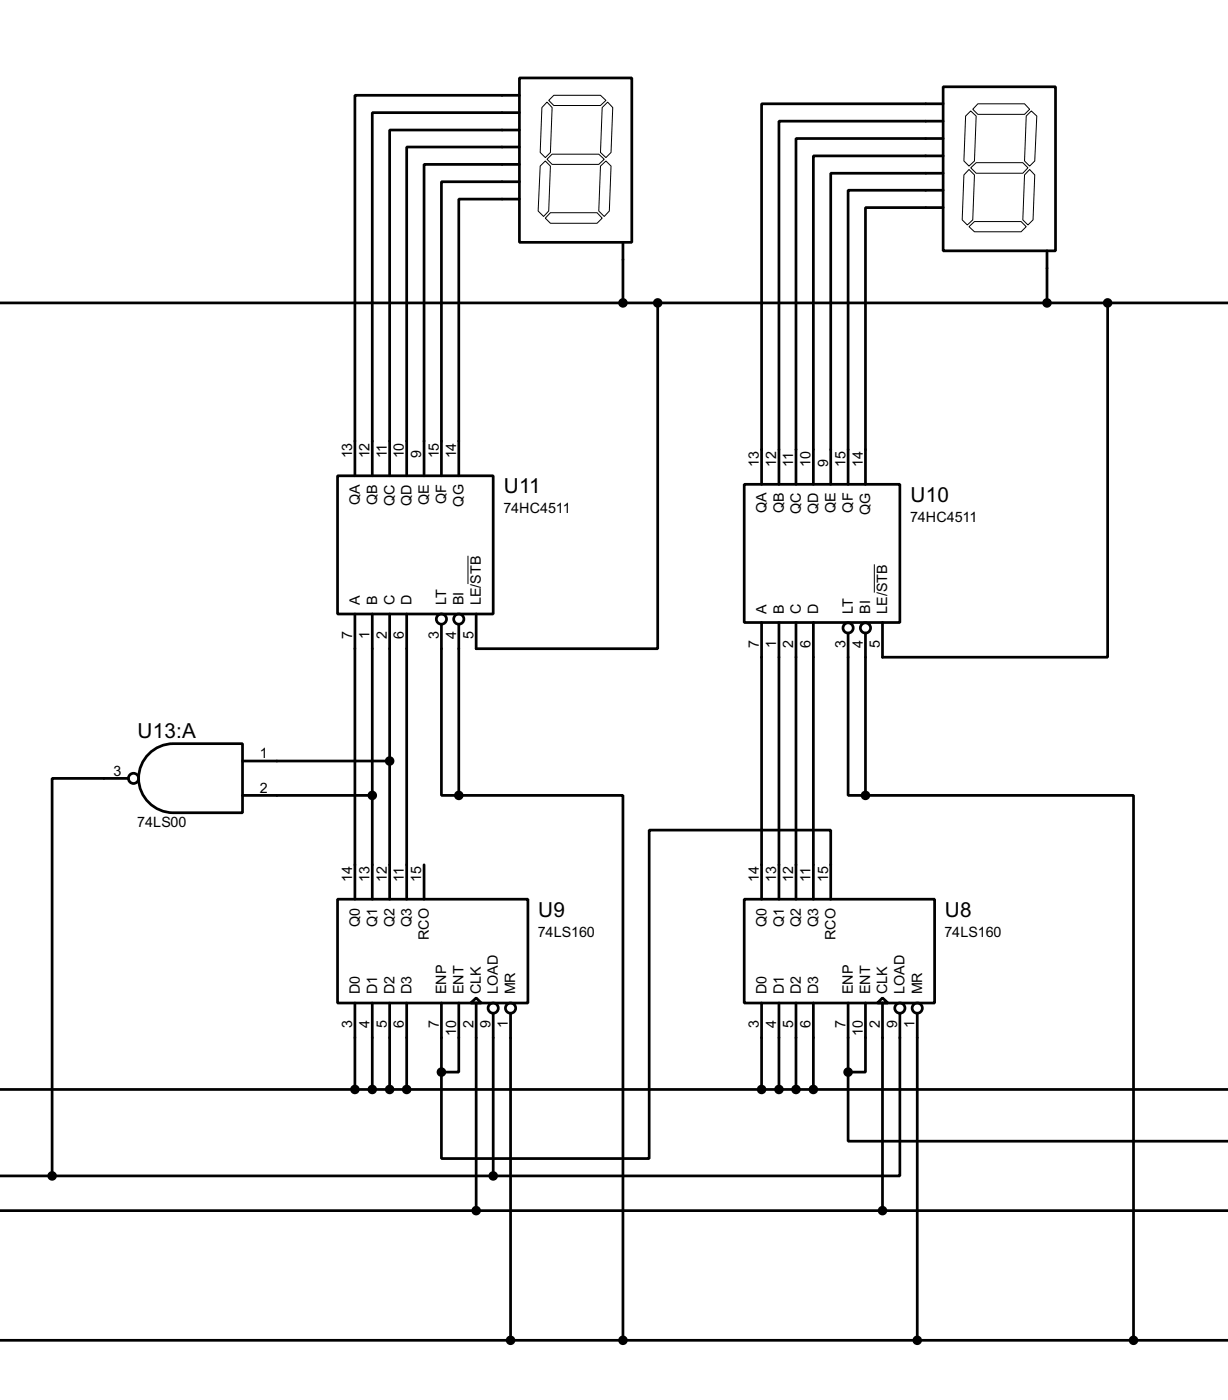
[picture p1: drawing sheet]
<svg xmlns="http://www.w3.org/2000/svg" width="180mm" height="206mm" viewBox="0 0 180 206" stroke-linecap="round" stroke-linejoin="round" font-family="sans-serif">
<g fill="none" stroke="#000" stroke-width=".4">
<path d="M76.3 11.5h16.5v24.1h-16.5zM76.3 14h-24.2v55.9M76.3 16.6h-21.6v53.3M76.3 19.1h-19.1v50.8M138.5 12.8h16.5v24.1h-16.5zM138.5 15.3h-26.7v55.9M138.5 17.8h-24.1v53.4M76.3 21.6h-16.6v48.3M76.3 24.2h-14v45.7M76.3 26.7h-11.5v43.2M76.3 29.3h-8.9v40.6M91.5 35.6v8.9"/>
<path d="M138.5 20.4h-21.6v50.8M138.5 22.9h-19.1v48.3M138.5 25.5h-16.5v45.7M138.5 28h-14v43.2M138.5 30.5h-11.4v40.7M153.7 36.9v7.6M0 44.5h180.3M96.6 44.5v50.8h-26.7v-5.1M162.6 44.5v52.1h-33v-5.1M49.6 69.9h22.8v20.3h-22.8zM109.3 71.2h22.8v20.3h-22.8zM52.1 90.2v41.9"/>
<path d="M54.7 90.2v41.9M57.2 90.2v41.9M59.7 90.2v41.9M64.8 91.7v25.2h2.6M67.4 91.7v25.2M111.8 91.5v40.6M114.4 91.5v40.6M116.9 91.5v40.6M119.4 91.5v40.6M124.5 93v23.9h2.6M127.1 93v23.9M18.9 114.4h-11.2v58.4"/>
<path d="M21.6 111.1a5.1 5.1 0 0 1 3.9-1.8h10.1v10.1h-10.1a5.1 5.1 0 0 1-4.7-2.9 5.1 5.1 0 0 1 .8-5.4zM35.6 116.9h19.1M35.6 111.8h21.6M67.4 116.9h24.1v80M127.1 116.9h39.3v80M49.6 132.1h27.9v15.3h-27.9zM62.3 127.1v5M109.3 132.1h27.9v15.3h-27.9zM122 132.1v-10.1h-26.7v48.2h-30.5v-12.7M52.1 147.4v12.7M54.7 147.4v12.7M57.2 147.4v12.7"/>
<path d="M59.7 147.4v12.7M64.8 147.4v10.1M67.4 147.4v10.1h-2.6M69.1 147.4l.8-.8 .8 .8zM69.9 147.4v30.5M72.4 148.9v23.9M75 148.9v48M111.8 147.4v12.7M114.4 147.4v12.7M116.9 147.4v12.7M119.4 147.4v12.7M124.5 157.5v10.2h55.8"/>
<path d="M124.5 147.4v10.1M127.1 147.4v10.1h-2.6M128.8 147.4l.8-.8 .8 .8zM129.6 147.4v30.5M132.1 148.9v23.9h-59.7M134.7 148.9v48M0 172.8h72.4M0 160.1h180.3M0 177.9h180.3M-.1 196.9h180.4"/>
<circle cx="64.8" cy="91" r=".75"/>
<circle cx="67.3" cy="91" r=".75"/>
<circle cx="124.5" cy="92.3" r=".75"/>
<circle cx="127" cy="92.3" r=".75"/>
<circle cx="19.6" cy="114.4" r=".75"/>
<circle cx="72.4" cy="148.1" r=".75"/>
<circle cx="74.9" cy="148.1" r=".75"/>
<circle cx="132.1" cy="148.1" r=".75"/>
<circle cx="134.6" cy="148.1" r=".75"/>
</g>
<g fill="none" stroke="#000" stroke-width=".15">
<path d="M80.3 15l.8 .8-.3 6.6-.7 .8-.8-.8 .3-6.6zM80.6 14.8l.7-.8h6.9l.8 .8-.8 .7h-6.9zM88.4 15.8l.8-.8 .8 .8-.3 6.6-.7 .8-.8-.8zM142.5 16.3l.8 .8-.2 6.6-.8 .7-.8-.7 .3-6.6zM143.6 15.3h6.8l.8 .8-.8 .7h-6.8l-.8-.7zM150.7 17.1l.7-.8 .8 .8-.3 6.6-.7 .7-.8-.7zM79.3 24.4l.8-.7 .7 .7-.2 6.6-.8 .8-.8-.8zM80.3 23.4l.8-.7h6.8l.8 .7-.8 .8h-6.8zM80.8 31.3h6.9l.7 .8-.7 .7h-6.9l-.7-.7zM88.2 24.4l.8-.7 .7 .7-.2 6.6-.8 .8-.8-.8zM142.3 33.3l.8-.7h6.8l.8 .7-.8 .8h-6.8zM142.3 24.9l.8 .8-.3 6.6-.8 .8-.7-.8 .2-6.6z"/>
<path d="M142.5 24.7l.8-.8h6.9l.7 .8-.7 .8h-6.9zM151.2 24.9l.7 .8-.2 6.6-.8 .8-.7-.8 .2-6.6zM68.7 81.7v4.1M128.4 82.9v4.1"/>
</g>
<g fill="#000" stroke="#000" stroke-width=".4">
<circle cx="91.4" cy="44.5" r=".5"/>
<circle cx="96.5" cy="44.5" r=".5"/>
<circle cx="153.7" cy="44.5" r=".5"/>
<circle cx="162.6" cy="44.5" r=".5"/>
<circle cx="54.6" cy="116.9" r=".5"/>
<circle cx="57.2" cy="111.8" r=".5"/>
<circle cx="67.3" cy="116.9" r=".5"/>
<circle cx="127" cy="116.9" r=".5"/>
<circle cx="64.8" cy="157.5" r=".5"/>
<circle cx="124.5" cy="157.5" r=".5"/>
<circle cx="7.6" cy="172.8" r=".5"/>
<circle cx="52.1" cy="160.1" r=".5"/>
<circle cx="54.6" cy="160.1" r=".5"/>
<circle cx="57.2" cy="160.1" r=".5"/>
<circle cx="59.7" cy="160.1" r=".5"/>
<circle cx="69.9" cy="177.9" r=".5"/>
<circle cx="72.4" cy="172.8" r=".5"/>
<circle cx="111.8" cy="160.1" r=".5"/>
<circle cx="114.3" cy="160.1" r=".5"/>
<circle cx="116.8" cy="160.1" r=".5"/>
<circle cx="119.4" cy="160.1" r=".5"/>
<circle cx="129.5" cy="177.9" r=".5"/>
<circle cx="74.9" cy="196.9" r=".5"/>
<circle cx="91.4" cy="196.9" r=".5"/>
<circle cx="134.6" cy="196.9" r=".5"/>
<circle cx="166.4" cy="196.9" r=".5"/>
</g>
<g font-size="3.4">
<text x="74" y="72.5">U11</text>
<text x="133.7" y="73.7">U10</text>
<text x="20.2" y="108.5">U13:A</text>
<text x="79" y="134.7">U9</text>
<text x="138.7" y="134.7">U8</text>
</g>
<g font-size="2.4">
<text x="51.7" y="67.4" transform="rotate(-90 51.7 67.4)">13</text>
<text x="54.2" y="67.4" transform="rotate(-90 54.2 67.4)">12</text>
<text x="56.8" y="67.4" transform="rotate(-90 56.8 67.4)">11</text>
<text x="59.3" y="67.4" transform="rotate(-90 59.3 67.4)">10</text>
<text x="61.9" y="67.4" transform="rotate(-90 61.9 67.4)">9</text>
<text x="64.4" y="67.4" transform="rotate(-90 64.4 67.4)">15</text>
<text x="66.9" y="67.4" transform="rotate(-90 66.9 67.4)">14</text>
<text x="111.4" y="68.6" transform="rotate(-90 111.4 68.6)">13</text>
<text x="113.9" y="68.6" transform="rotate(-90 113.9 68.6)">12</text>
<text x="116.4" y="68.6" transform="rotate(-90 116.4 68.6)">11</text>
<text x="119" y="68.6" transform="rotate(-90 119 68.6)">10</text>
<text x="121.6" y="68.6" transform="rotate(-90 121.6 68.6)">9</text>
<text x="124.1" y="68.6" transform="rotate(-90 124.1 68.6)">15</text>
<text x="126.6" y="68.6" transform="rotate(-90 126.6 68.6)">14</text>
<text x="52.8" y="74.2" transform="rotate(-90 52.8 74.2)">QA</text>
<text x="55.4" y="74.2" transform="rotate(-90 55.4 74.2)">QB</text>
<text x="57.9" y="74.3" transform="rotate(-90 57.9 74.3)">QC</text>
<text x="60.4" y="74.3" transform="rotate(-90 60.4 74.3)">QD</text>
<text x="63" y="74.2" transform="rotate(-90 63 74.2)">QE</text>
<text x="65.5" y="74.1" transform="rotate(-90 65.5 74.1)">QF</text>
<text x="68.1" y="74.4" transform="rotate(-90 68.1 74.4)">QG</text>
<text x="73.9" y="75.4">74HC4511</text>
<text x="112.5" y="75.4" transform="rotate(-90 112.5 75.4)">QA</text>
<text x="115.1" y="75.4" transform="rotate(-90 115.1 75.4)">QB</text>
<text x="117.6" y="75.6" transform="rotate(-90 117.6 75.6)">QC</text>
<text x="120.1" y="75.6" transform="rotate(-90 120.1 75.6)">QD</text>
<text x="122.7" y="75.4" transform="rotate(-90 122.7 75.4)">QE</text>
<text x="125.2" y="75.3" transform="rotate(-90 125.2 75.3)">QF</text>
<text x="127.8" y="75.7" transform="rotate(-90 127.8 75.7)">QG</text>
<text x="133.6" y="76.7">74HC4511</text>
<text x="52.8" y="88.9" transform="rotate(-90 52.8 88.9)">A</text>
<text x="55.4" y="88.9" transform="rotate(-90 55.4 88.9)">B</text>
<text x="57.9" y="88.9" transform="rotate(-90 57.9 88.9)">C</text>
<text x="60.4" y="88.9" transform="rotate(-90 60.4 88.9)">D</text>
<text x="65.5" y="88.9" transform="rotate(-90 65.5 88.9)">LT</text>
<text x="68.1" y="88.9" transform="rotate(-90 68.1 88.9)">BI</text>
<text x="70.6" y="88.9" transform="rotate(-90 70.6 88.9)">LE/STB</text>
<text x="51.7" y="93.9" transform="rotate(-90 51.7 93.9)">7</text>
<text x="54.3" y="93.9" transform="rotate(-90 54.3 93.9)">1</text>
<text x="56.8" y="93.9" transform="rotate(-90 56.8 93.9)">2</text>
<text x="59.3" y="93.9" transform="rotate(-90 59.3 93.9)">6</text>
<text x="64.4" y="93.9" transform="rotate(-90 64.4 93.9)">3</text>
<text x="67" y="93.9" transform="rotate(-90 67 93.9)">4</text>
<text x="69.5" y="93.9" transform="rotate(-90 69.5 93.9)">5</text>
<text x="111.4" y="95.2" transform="rotate(-90 111.4 95.2)">7</text>
<text x="112.5" y="90.2" transform="rotate(-90 112.5 90.2)">A</text>
<text x="114" y="95.1" transform="rotate(-90 114 95.1)">1</text>
<text x="115.1" y="90.2" transform="rotate(-90 115.1 90.2)">B</text>
<text x="116.5" y="95.1" transform="rotate(-90 116.5 95.1)">2</text>
<text x="117.6" y="90.2" transform="rotate(-90 117.6 90.2)">C</text>
<text x="119" y="95.2" transform="rotate(-90 119 95.2)">6</text>
<text x="120.1" y="90.2" transform="rotate(-90 120.1 90.2)">D</text>
<text x="124.1" y="95.2" transform="rotate(-90 124.1 95.2)">3</text>
<text x="125.2" y="90.2" transform="rotate(-90 125.2 90.2)">LT</text>
<text x="126.7" y="95.1" transform="rotate(-90 126.7 95.1)">4</text>
<text x="127.8" y="90.2" transform="rotate(-90 127.8 90.2)">BI</text>
<text x="129.2" y="95.1" transform="rotate(-90 129.2 95.1)">5</text>
<text x="130.3" y="90.2" transform="rotate(-90 130.3 90.2)">LE/STB</text>
<text x="16.7" y="114">3</text>
<text x="38.2" y="111.4">1</text>
<text x="38.2" y="116.5">2</text>
<text x="20.2" y="121.5">74LS00</text>
<text x="51.7" y="129.6" transform="rotate(-90 51.7 129.6)">14</text>
<text x="54.3" y="129.5" transform="rotate(-90 54.3 129.5)">13</text>
<text x="56.8" y="129.6" transform="rotate(-90 56.8 129.6)">12</text>
<text x="59.3" y="129.6" transform="rotate(-90 59.3 129.6)">11</text>
<text x="61.9" y="129.6" transform="rotate(-90 61.9 129.6)">15</text>
<text x="111.4" y="129.6" transform="rotate(-90 111.4 129.6)">14</text>
<text x="113.9" y="129.6" transform="rotate(-90 113.9 129.6)">13</text>
<text x="116.5" y="129.6" transform="rotate(-90 116.5 129.6)">12</text>
<text x="119" y="129.6" transform="rotate(-90 119 129.6)">11</text>
<text x="121.6" y="129.5" transform="rotate(-90 121.6 129.5)">15</text>
<text x="52.8" y="136.2" transform="rotate(-90 52.8 136.2)">Q0</text>
<text x="55.4" y="136.2" transform="rotate(-90 55.4 136.2)">Q1</text>
<text x="57.9" y="136.2" transform="rotate(-90 57.9 136.2)">Q2</text>
<text x="60.4" y="136.2" transform="rotate(-90 60.4 136.2)">Q3</text>
<text x="79" y="137.6">74LS160</text>
<text x="112.5" y="136.2" transform="rotate(-90 112.5 136.2)">Q0</text>
<text x="115.1" y="136.2" transform="rotate(-90 115.1 136.2)">Q1</text>
<text x="117.6" y="136.2" transform="rotate(-90 117.6 136.2)">Q2</text>
<text x="120.1" y="136.2" transform="rotate(-90 120.1 136.2)">Q3</text>
<text x="138.7" y="137.6">74LS160</text>
<text x="63" y="138.1" transform="rotate(-90 63 138.1)">RCO</text>
<text x="122.7" y="138.1" transform="rotate(-90 122.7 138.1)">RCO</text>
<text x="52.8" y="146.1" transform="rotate(-90 52.8 146.1)">D0</text>
<text x="55.4" y="146.1" transform="rotate(-90 55.4 146.1)">D1</text>
<text x="57.9" y="146.1" transform="rotate(-90 57.9 146.1)">D2</text>
<text x="60.4" y="146.1" transform="rotate(-90 60.4 146.1)">D3</text>
<text x="65.5" y="146.1" transform="rotate(-90 65.5 146.1)">ENP</text>
<text x="68.1" y="146.1" transform="rotate(-90 68.1 146.1)">ENT</text>
<text x="70.6" y="146.1" transform="rotate(-90 70.6 146.1)">CLK</text>
<text x="73.1" y="146.1" transform="rotate(-90 73.1 146.1)">LOAD</text>
<text x="75.7" y="146.1" transform="rotate(-90 75.7 146.1)">MR</text>
<text x="112.5" y="146.1" transform="rotate(-90 112.5 146.1)">D0</text>
<text x="115.1" y="146.1" transform="rotate(-90 115.1 146.1)">D1</text>
<text x="117.6" y="146.1" transform="rotate(-90 117.6 146.1)">D2</text>
<text x="120.1" y="146.1" transform="rotate(-90 120.1 146.1)">D3</text>
<text x="125.2" y="146.1" transform="rotate(-90 125.2 146.1)">ENP</text>
<text x="127.8" y="146.1" transform="rotate(-90 127.8 146.1)">ENT</text>
<text x="130.3" y="146.1" transform="rotate(-90 130.3 146.1)">CLK</text>
<text x="132.8" y="146.1" transform="rotate(-90 132.8 146.1)">LOAD</text>
<text x="135.4" y="146.1" transform="rotate(-90 135.4 146.1)">MR</text>
<text x="51.7" y="151.1" transform="rotate(-90 51.7 151.1)">3</text>
<text x="54.3" y="151" transform="rotate(-90 54.3 151)">4</text>
<text x="56.8" y="151.1" transform="rotate(-90 56.8 151.1)">5</text>
<text x="59.3" y="151.1" transform="rotate(-90 59.3 151.1)">6</text>
<text x="64.4" y="151.1" transform="rotate(-90 64.4 151.1)">7</text>
<text x="67" y="152.2" transform="rotate(-90 67 152.2)">10</text>
<text x="69.5" y="151.1" transform="rotate(-90 69.5 151.1)">2</text>
<text x="72" y="151.1" transform="rotate(-90 72 151.1)">9</text>
<text x="74.6" y="151.1" transform="rotate(-90 74.6 151.1)">1</text>
<text x="111.4" y="151.1" transform="rotate(-90 111.4 151.1)">3</text>
<text x="113.9" y="151.1" transform="rotate(-90 113.9 151.1)">4</text>
<text x="116.5" y="151.1" transform="rotate(-90 116.5 151.1)">5</text>
<text x="119" y="151.1" transform="rotate(-90 119 151.1)">6</text>
<text x="124.1" y="151.1" transform="rotate(-90 124.1 151.1)">7</text>
<text x="126.7" y="152.2" transform="rotate(-90 126.7 152.2)">10</text>
<text x="129.2" y="151.1" transform="rotate(-90 129.2 151.1)">2</text>
<text x="131.7" y="151.1" transform="rotate(-90 131.7 151.1)">9</text>
<text x="134.3" y="151" transform="rotate(-90 134.3 151)">1</text>
</g>
</svg>
